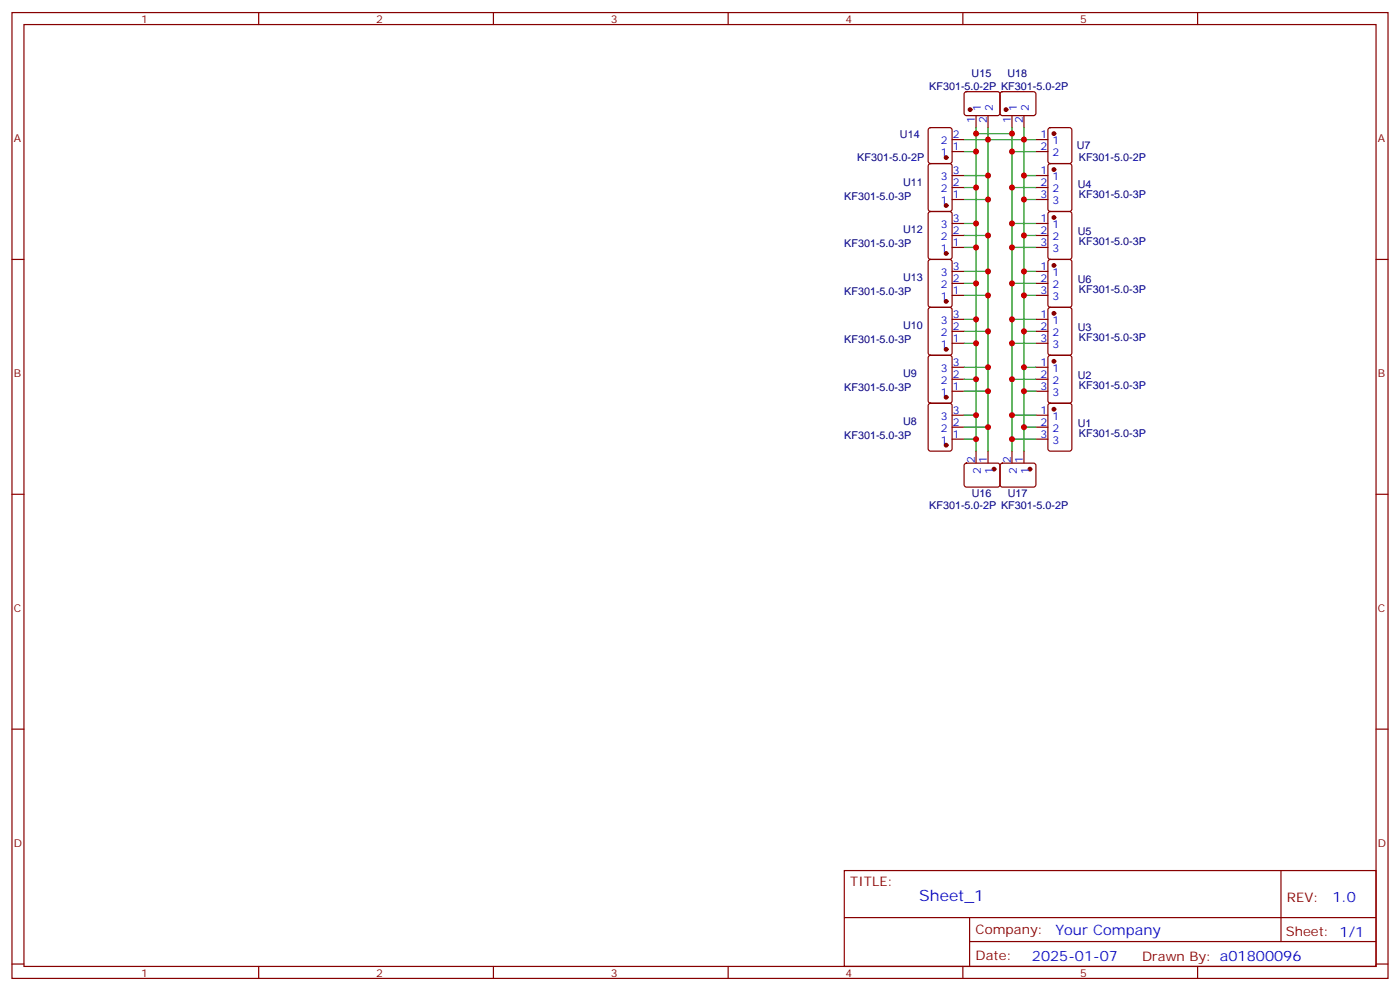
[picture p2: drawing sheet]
<svg xmlns="http://www.w3.org/2000/svg" width="412mm" height="292mm" viewBox="0 0 412 292" stroke-linecap="round" stroke-linejoin="round" font-family="sans-serif">
<g fill="none" stroke="#870000" stroke-width=".35">
<path d="M3.5 3.7h405.4v284.3h-405.4zM7.1 7.2h398.2v277.3h-398.2zM76.2 3.7v3.5M145.3 3.7v3.5M214.5 3.7v3.5M283.6 3.7v3.5M352.8 3.7v3.5M273.6 37.8l.5-.2h5.7l.6 .4 .1 9.4-.5 .7-5.9 .1-.6-.5-.1-9.4zM284.2 27.2l.5-.2h9.4l.5 .7-.1 5.9-.6 .4h-9.5l-.4-.7v-5.6zM287.5 34v3.6M291 34v3.6M294.8 27.2l.5-.2h9.4l.5 .7-.1 5.9-.7 .4h-9.4l-.4-.7v-5.6z"/>
<path d="M298.1 34v3.6M301.6 34v3.6M308.9 37.8l.5-.2h5.6l.7 .4v9.4l-.4 .7-5.9 .1-.7-.5v-9.4zM273.6 48.4l.5-.2h5.7l.6 .4 .1 13-.5 .6-5.9 .1-.6-.5-.1-12.9zM280.5 51.7h3.5M280.5 55.2h3.5M280.5 58.7h3.5M280.5 41.1h3.5M280.5 44.6h3.5M305.2 51.7h3.5M305.2 55.2h3.5M305.2 58.7h3.5"/>
<path d="M305.2 41.1h3.5M305.2 44.6h3.5M308.9 48.4l.5-.2h5.6l.7 .4v13l-.4 .6-5.9 .1-.7-.5v-12.9zM3.5 76.4h3.6M273.6 62.5l.5-.2h5.7l.6 .4 .1 13-.5 .6-5.9 .1-.6-.5-.1-12.9zM273.6 76.6l.5-.2h5.7l.6 .4 .1 13-.5 .6-5.9 .1-.6-.5-.1-12.9zM280.5 65.8h3.5M280.5 69.3h3.5M280.5 72.8h3.5M280.5 79.9h3.5M305.2 65.8h3.5M305.2 69.3h3.5"/>
<path d="M305.2 72.8h3.5M305.2 79.9h3.5M308.9 62.5l.5-.2h5.6l.7 .4v13l-.4 .6-5.9 .1-.7-.5v-12.9zM308.9 76.6l.5-.2h5.6l.7 .4v13l-.4 .6-5.9 .1-.7-.5v-12.9zM405.3 76.4h3.6M273.6 90.7l.5-.2h5.7l.6 .4 .1 13-.5 .6-5.9 .1-.6-.5-.1-12.9zM280.5 94h3.5M280.5 97.5h3.5M280.5 83.4h3.5M280.5 87h3.5M305.2 94h3.5M305.2 97.5h3.5"/>
<path d="M305.2 83.4h3.5M305.2 87h3.5M308.9 90.7l.5-.2h5.6l.7 .4v13l-.4 .6-5.9 .1-.7-.5v-12.9zM273.6 118.9l.5-.2h5.7l.6 .4 .1 13-.5 .7h-5.9l-.6-.4-.1-13zM273.6 104.8l.5-.2h5.7l.6 .4 .1 13-.5 .7h-5.9l-.6-.5-.1-12.9zM280.5 108.1h3.5M280.5 111.7h3.5M280.5 115.2h3.5M280.5 101.1h3.5M305.2 108.1h3.5M305.2 111.7h3.5M305.2 115.2h3.5"/>
<path d="M305.2 101.1h3.5M308.9 118.9l.5-.2h5.6l.7 .4v13l-.4 .7h-5.9l-.7-.4v-13zM308.9 104.8l.5-.2h5.6l.7 .4v13l-.4 .7h-5.9l-.7-.5v-12.9zM280.5 122.2h3.5M280.5 125.8h3.5M280.5 129.3h3.5M284.2 136.6l.5-.3 9.4 .1 .5 .7-.1 5.9-.6 .4-9.5-.1-.4-.6v-5.6zM287.5 132.8v3.5M291 132.8v3.5M294.8 136.6l.5-.3 9.4 .1 .5 .7-.1 5.9-.7 .4-9.4-.1-.4-.6v-5.6zM298.1 132.8v3.5M301.6 132.8v3.5"/>
<path d="M305.2 122.2h3.5M305.2 125.8h3.5M305.2 129.3h3.5M3.5 145.5h3.6M405.3 145.5h3.6M3.5 214.7h3.6M405.3 214.7h3.6M248.7 256.3h156.6v28.2h-156.6zM377.3 256.3v20.9M248.7 270.1h156.5M285.6 277.2h119.6M285.6 270.1v14.2"/>
<path d="M3.5 283.8h3.6M76.2 284.5v3.5M145.3 284.5v3.5M214.5 284.5v3.5M283.6 284.5v3.5M352.8 284.5v3.5M405.3 283.8h3.6"/>
</g>
<g fill="#870000" stroke="#870000" stroke-width=".35">
<circle cx="310.4" cy="120.5" r=".53"/>
<circle cx="310.4" cy="106.4" r=".53"/>
<circle cx="310.4" cy="92.3" r=".53"/>
<circle cx="310.4" cy="49.9" r=".53"/>
<circle cx="310.4" cy="64" r=".53"/>
<circle cx="310.4" cy="78.1" r=".53"/>
<circle cx="310.4" cy="39.3" r=".53"/>
<circle cx="278.7" cy="131.1" r=".53"/>
<circle cx="278.7" cy="116.9" r=".53"/>
<circle cx="278.7" cy="102.8" r=".53"/>
<circle cx="278.7" cy="60.5" r=".53"/>
<circle cx="278.7" cy="74.6" r=".53"/>
<circle cx="278.7" cy="88.7" r=".53"/>
<circle cx="278.7" cy="46.4" r=".53"/>
<circle cx="285.7" cy="32.3" r=".53"/>
<circle cx="292.8" cy="138.1" r=".53"/>
<circle cx="303.4" cy="138.1" r=".53"/>
<circle cx="296.3" cy="32.3" r=".53"/>
</g>
<g fill="none" stroke="#008700" stroke-width=".35">
<path d="M287.5 37.6v95.2M287.5 39.3h10.6M291 37.6v95.2M298.1 37.6v95.2M301.6 37.6v95.2M284 41.1h21.2M284 51.7h7M284 58.7h7M284 55.2h3.5M284 44.6h3.5M298.1 55.2h7.1M298.1 44.6h7.1"/>
<path d="M301.6 51.7h3.6M301.6 58.7h3.6M284 65.8h3.5M284 72.8h3.5M284 79.9h7M284 69.3h7M298.1 65.8h7.1M298.1 72.8h7.1M301.6 79.9h3.6M301.6 69.3h3.6M284 83.4h3.5M284 94h3.5"/>
<path d="M284 97.5h7M284 87h7M298.1 83.4h7.1M298.1 94h7.1M301.6 97.5h3.6M301.6 87h3.6M284 101.1h3.5M284 108.1h7M284 115.2h7M284 111.7h3.5M298.1 101.1h7.1M298.1 111.7h7.1"/>
<path d="M301.6 108.1h3.6M301.6 115.2h3.6M284 122.2h3.5M284 129.3h3.5M284 125.8h7M298.1 122.2h7.1M298.1 129.3h7.1M301.6 125.8h3.6"/>
</g>
<g fill="#c00">
<circle cx="287.5" cy="39.3" r=".88"/>
<circle cx="298.1" cy="39.3" r=".88"/>
<circle cx="291" cy="41.1" r=".88"/>
<circle cx="301.6" cy="41.1" r=".88"/>
<circle cx="291" cy="51.7" r=".88"/>
<circle cx="291" cy="58.7" r=".88"/>
<circle cx="301.6" cy="51.7" r=".88"/>
<circle cx="301.6" cy="58.7" r=".88"/>
<circle cx="287.5" cy="55.2" r=".88"/>
<circle cx="287.5" cy="44.6" r=".88"/>
<circle cx="287.5" cy="65.8" r=".88"/>
<circle cx="287.5" cy="72.8" r=".88"/>
<circle cx="287.5" cy="83.4" r=".88"/>
<circle cx="287.5" cy="94" r=".88"/>
<circle cx="287.5" cy="101.1" r=".88"/>
<circle cx="291" cy="97.5" r=".88"/>
<circle cx="291" cy="87" r=".88"/>
<circle cx="291" cy="79.9" r=".88"/>
<circle cx="291" cy="69.3" r=".88"/>
<circle cx="298.1" cy="65.8" r=".88"/>
<circle cx="298.1" cy="55.2" r=".88"/>
<circle cx="298.1" cy="72.8" r=".88"/>
<circle cx="298.1" cy="83.4" r=".88"/>
<circle cx="301.6" cy="79.9" r=".88"/>
<circle cx="301.6" cy="87" r=".88"/>
<circle cx="301.6" cy="69.3" r=".88"/>
<circle cx="298.1" cy="94" r=".88"/>
<circle cx="301.6" cy="97.5" r=".88"/>
<circle cx="298.1" cy="101.1" r=".88"/>
<circle cx="291" cy="108.1" r=".88"/>
<circle cx="291" cy="115.2" r=".88"/>
<circle cx="287.5" cy="111.7" r=".88"/>
<circle cx="287.5" cy="122.2" r=".88"/>
<circle cx="287.5" cy="129.3" r=".88"/>
<circle cx="291" cy="125.8" r=".88"/>
<circle cx="301.6" cy="108.1" r=".88"/>
<circle cx="301.6" cy="115.2" r=".88"/>
<circle cx="298.1" cy="111.7" r=".88"/>
<circle cx="298.1" cy="122.2" r=".88"/>
<circle cx="301.6" cy="125.8" r=".88"/>
<circle cx="298.1" cy="129.3" r=".88"/>
<circle cx="298.1" cy="44.6" r=".88"/>
</g>
<text font-size="4.6" fill="#00f" x="270.8" y="265.3">Sheet_1</text>
<g font-size="4.2" fill="#00f">
<text x="392.5" y="265.6">1.0</text>
<text x="310.9" y="275.1">Your Company</text>
<text x="304" y="282.9">2025-01-07</text>
</g>
<g font-size="3.9" fill="#800">
<text x="250.5" y="260.9">TITLE:</text>
<text x="379.1" y="265.6">REV:</text>
<text x="287.4" y="275.1">Company:</text>
<text x="378.7" y="275.7">Sheet: 1/1</text>
<text x="287.4" y="282.8">Date:</text>
<text x="336.4" y="282.8">Drawn By: a01800096</text>
</g>
<g font-size="3.2" fill="#800">
<text x="41.6" y="6.7">1</text>
<text x="110.8" y="6.7">2</text>
<text x="179.9" y="6.7">3</text>
<text x="249.1" y="6.7">4</text>
<text x="318.2" y="6.7">5</text>
<text x="4.1" y="41.8">A</text>
<text x="405.9" y="41.8">A</text>
<text x="4.1" y="110.9">B</text>
<text x="405.9" y="110.9">B</text>
<text x="4.1" y="180.1">C</text>
<text x="405.9" y="180.1">C</text>
<text x="4.1" y="249.2">D</text>
<text x="405.9" y="249.2">D</text>
<text x="41.6" y="287.5">1</text>
<text x="110.8" y="287.5">2</text>
<text x="179.9" y="287.5">3</text>
<text x="249.1" y="287.5">4</text>
<text x="318.2" y="287.5">5</text>
</g>
<g font-size="3.2" fill="#000080">
<text x="286.2" y="22.8">U15</text>
<text x="296.8" y="22.8">U18</text>
<text x="273.7" y="26.4">KF301-5.0-2P KF301-5.0-2P</text>
<text x="265.1" y="40.5">U14</text>
<text x="252.5" y="47.5">KF301-5.0-2P</text>
<text x="317.2" y="44">U7</text>
<text x="317.8" y="47.5">KF301-5.0-2P</text>
<text x="248.7" y="58.7">KF301-5.0-3P</text>
<text x="266" y="54.6">U11</text>
<text x="317.5" y="55.2">U4</text>
<text x="317.8" y="58.1">KF301-5.0-3P</text>
<text x="266" y="68.7">U12</text>
<text x="317.5" y="69.3">U5</text>
<text x="248.7" y="72.8">KF301-5.0-3P</text>
<text x="317.8" y="72.3">KF301-5.0-3P</text>
<text x="266" y="82.8">U13</text>
<text x="317.5" y="83.4">U6</text>
<text x="248.7" y="87">KF301-5.0-3P</text>
<text x="317.8" y="86.4">KF301-5.0-3P</text>
<text x="248.7" y="101.1">KF301-5.0-3P</text>
<text x="266" y="97">U10</text>
<text x="317.5" y="97.5">U3</text>
<text x="317.8" y="100.5">KF301-5.0-3P</text>
<text x="266" y="111.1">U9</text>
<text x="317.5" y="111.7">U2</text>
<text x="248.7" y="115.2">KF301-5.0-3P</text>
<text x="317.8" y="114.6">KF301-5.0-3P</text>
<text x="266" y="125.2">U8</text>
<text x="317.5" y="125.8">U1</text>
<text x="248.7" y="129.3">KF301-5.0-3P</text>
<text x="317.8" y="128.7">KF301-5.0-3P</text>
<text x="273.7" y="149.9">KF301-5.0-2P KF301-5.0-2P</text>
<text x="286.3" y="146.3">U16</text>
<text x="296.8" y="146.3">U17</text>
</g>
<g font-size="3.2" fill="#00f">
<text x="288.9" y="32.7" transform="rotate(-90 288.9 32.7)">1</text>
<text x="292.5" y="32.7" transform="rotate(-90 292.5 32.7)">2</text>
<text x="299.5" y="32.7" transform="rotate(-90 299.5 32.7)">1</text>
<text x="303" y="32.7" transform="rotate(-90 303 32.7)">2</text>
<text x="280.6" y="40.7">2</text>
<text x="287.2" y="36.2" transform="rotate(-90 287.2 36.2)">1</text>
<text x="290.7" y="36.2" transform="rotate(-90 290.7 36.2)">2</text>
<text x="297.7" y="36.2" transform="rotate(-90 297.7 36.2)">1</text>
<text x="301.3" y="36.2" transform="rotate(-90 301.3 36.2)">2</text>
<text x="306.5" y="40.7">1</text>
<text x="277.1" y="46">1</text>
<text x="277.1" y="42.5">2</text>
<text x="280.6" y="44.3">1</text>
<text x="306.5" y="44.3">2</text>
<text x="310" y="42.5">1</text>
<text x="310" y="46">2</text>
<text x="277.1" y="53.1">3</text>
<text x="280.6" y="51.3">3</text>
<text x="306.5" y="51.3">1</text>
<text x="310" y="53.1">1</text>
<text x="277.1" y="56.6">2</text>
<text x="280.6" y="58.4">1</text>
<text x="280.6" y="54.9">2</text>
<text x="306.5" y="54.9">2</text>
<text x="306.5" y="58.4">3</text>
<text x="310" y="56.6">2</text>
<text x="277.1" y="60.1">1</text>
<text x="280.6" y="65.4">3</text>
<text x="306.5" y="65.4">1</text>
<text x="310" y="60.1">3</text>
<text x="277.1" y="70.7">2</text>
<text x="277.1" y="67.2">3</text>
<text x="280.6" y="69">2</text>
<text x="306.5" y="69">2</text>
<text x="310" y="67.2">1</text>
<text x="310" y="70.7">2</text>
<text x="277.1" y="74.3">1</text>
<text x="280.6" y="72.5">1</text>
<text x="306.5" y="72.5">3</text>
<text x="310" y="74.3">3</text>
<text x="277.1" y="81.3">3</text>
<text x="280.6" y="83.1">2</text>
<text x="280.6" y="79.6">3</text>
<text x="306.5" y="79.6">1</text>
<text x="306.5" y="83.1">2</text>
<text x="310" y="81.3">1</text>
<text x="277.1" y="88.4">1</text>
<text x="277.1" y="84.8">2</text>
<text x="280.6" y="86.6">1</text>
<text x="306.5" y="86.6">3</text>
<text x="310" y="84.8">2</text>
<text x="310" y="88.4">3</text>
<text x="277.1" y="95.4">3</text>
<text x="280.6" y="93.7">3</text>
<text x="306.5" y="93.7">1</text>
<text x="310" y="95.4">1</text>
<text x="277.1" y="99">2</text>
<text x="280.6" y="100.7">1</text>
<text x="280.6" y="97.2">2</text>
<text x="306.5" y="97.2">2</text>
<text x="306.5" y="100.7">3</text>
<text x="310" y="99">2</text>
<text x="277.1" y="102.5">1</text>
<text x="280.6" y="107.8">3</text>
<text x="306.5" y="107.8">1</text>
<text x="310" y="102.5">3</text>
<text x="277.1" y="113.1">2</text>
<text x="277.1" y="109.5">3</text>
<text x="280.6" y="111.3">2</text>
<text x="306.5" y="111.3">2</text>
<text x="310" y="109.5">1</text>
<text x="310" y="113.1">2</text>
<text x="277.1" y="116.6">1</text>
<text x="280.6" y="114.8">1</text>
<text x="306.5" y="114.8">3</text>
<text x="310" y="116.6">3</text>
<text x="277.1" y="123.6">3</text>
<text x="280.6" y="125.4">2</text>
<text x="280.6" y="121.9">3</text>
<text x="306.5" y="121.9">1</text>
<text x="306.5" y="125.4">2</text>
<text x="310" y="123.6">1</text>
<text x="277.1" y="130.7">1</text>
<text x="277.1" y="127.2">2</text>
<text x="280.6" y="128.9">1</text>
<text x="306.5" y="128.9">3</text>
<text x="310" y="127.2">2</text>
<text x="310" y="130.7">3</text>
<text x="287.2" y="136.2" transform="rotate(-90 287.2 136.2)">2</text>
<text x="290.7" y="136.2" transform="rotate(-90 290.7 136.2)">1</text>
<text x="297.7" y="136.2" transform="rotate(-90 297.7 136.2)">2</text>
<text x="301.3" y="136.2" transform="rotate(-90 301.3 136.2)">1</text>
<text x="288.9" y="139.7" transform="rotate(-90 288.9 139.7)">2</text>
<text x="292.5" y="139.7" transform="rotate(-90 292.5 139.7)">1</text>
<text x="299.5" y="139.7" transform="rotate(-90 299.5 139.7)">2</text>
<text x="303" y="139.7" transform="rotate(-90 303 139.7)">1</text>
</g>
</svg>
